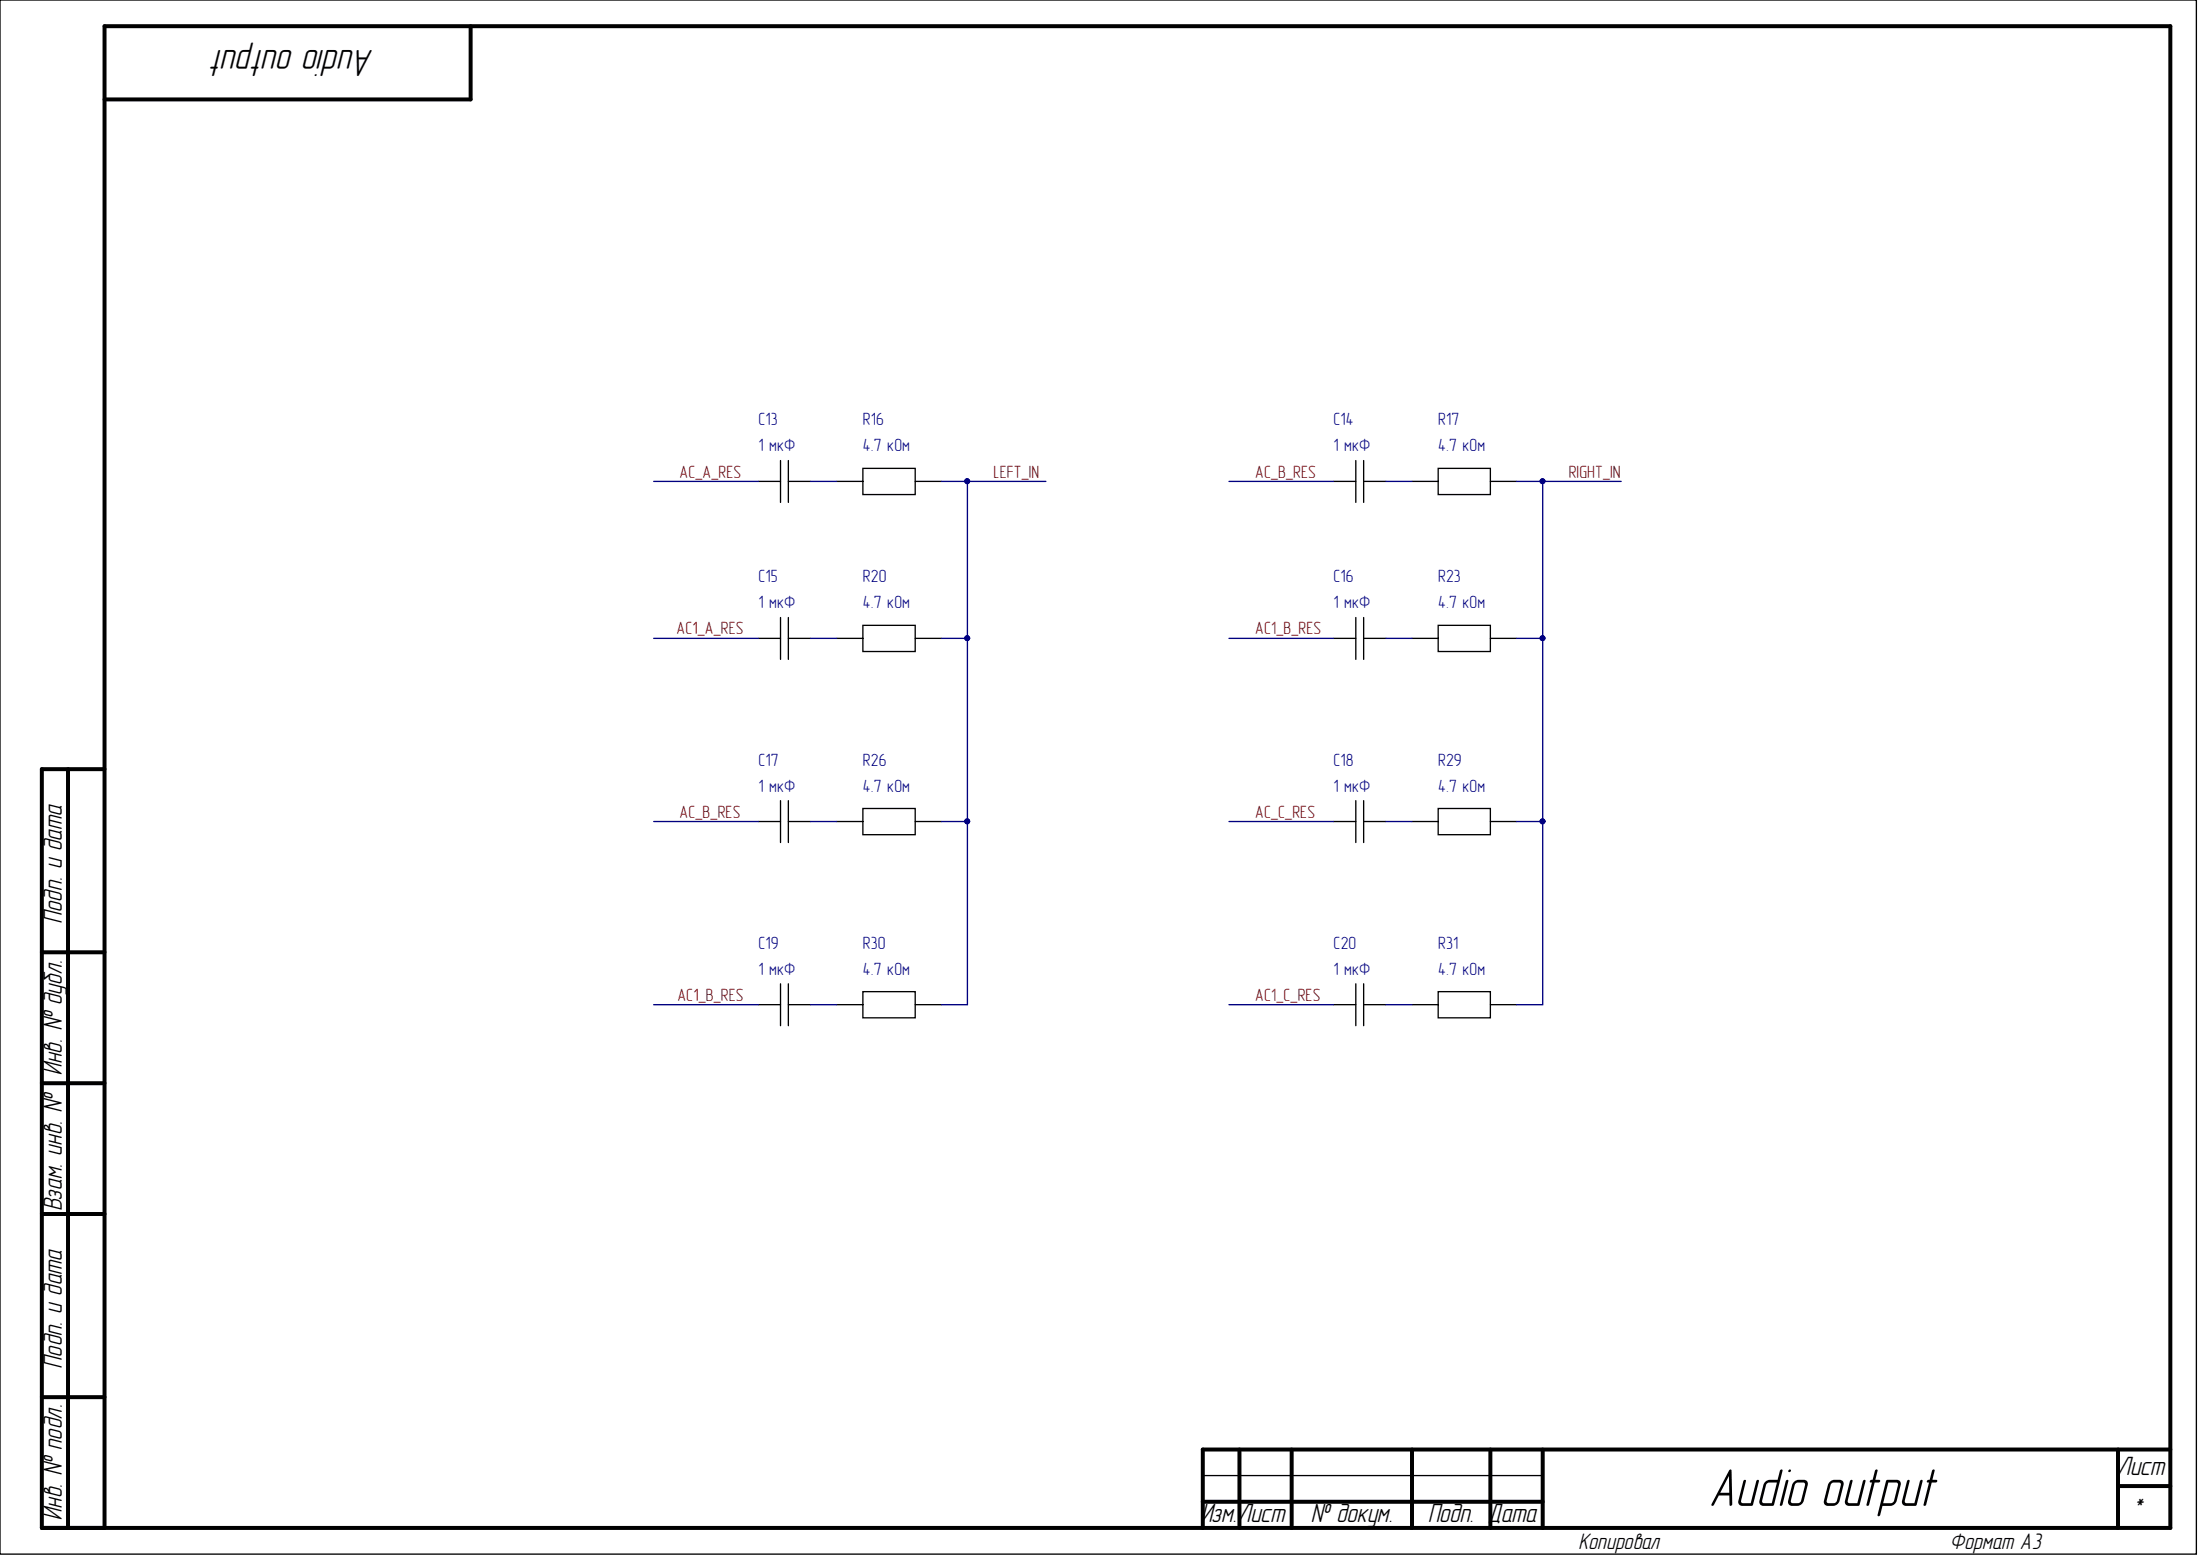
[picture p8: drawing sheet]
<svg xmlns="http://www.w3.org/2000/svg" width="420mm" height="297mm" viewBox="0 0 420 297" stroke-linecap="round" stroke-linejoin="round" font-family="sans-serif">
<g fill="none" stroke="#000" stroke-width=".76">
<path d="M89.8 5v14h-69.9M13 146.7v144.8M19.9 146.7h-11.9v144.8h406.1v-286.5h-394.2v286.5M8 181.7h11.9M8 206.7h11.9M8 231.6h11.9M8 266.5h11.9M236.5 276.5v15M246.5 276.5v15M269.4 276.5v15M284.4 276.5v15M294.4 276.5v15"/>
<path d="M404.2 276.5v15M414.1 276.5h-184.6v15M229.5 286.5h64.9M404.2 283.5h9.9"/>
</g>
<g fill="none" stroke="#000" stroke-width=".25">
<path d="M0 0h419.1v296.5h-419.1zM144.7 91.8h4.2M148.9 87.9v7.9M150.4 91.8h4.3M150.4 87.9v7.9M159.7 91.8h5M164.7 89.4h9.9v5h-9.9zM174.6 91.8h5M254.5 91.8h4.2M258.7 87.9v7.9M260.2 91.8h4.2M260.2 87.9v7.9"/>
<path d="M269.4 91.8h5M274.4 89.4h10v5h-10zM284.4 91.8h5M148.9 117.8v8M150.4 117.8v8M164.7 119.3h9.9v5h-9.9zM258.7 117.8v8M260.2 117.8v8M274.4 119.3h10v5h-10zM144.7 121.8h4.2M150.4 121.8h4.3M159.7 121.8h5"/>
<path d="M174.6 121.8h5M254.5 121.8h4.2M260.2 121.8h4.2M269.4 121.8h5M284.4 121.8h5M144.7 156.7h4.2M148.9 152.7v8M150.4 156.7h4.3M150.4 152.7v8M159.7 156.7h5M164.7 154.2h9.9v5h-9.9zM174.6 156.7h5"/>
<path d="M254.5 156.7h4.2M258.7 152.7v8M260.2 156.7h4.2M260.2 152.7v8M269.4 156.7h5M274.4 154.2h10v5h-10zM284.4 156.7h5M144.7 191.7h4.2M148.9 187.7v8M150.4 191.7h4.3M150.4 187.7v8M159.7 191.7h5"/>
<path d="M164.7 189.2h9.9v5h-9.9zM174.6 191.7h5M254.5 191.7h4.2M258.7 187.7v8M260.2 191.7h4.2M260.2 187.7v8M269.4 191.7h5M274.4 189.2h10v5h-10zM284.4 191.7h5M229.5 281.5h64.9"/>
</g>
<g fill="none" stroke="#000080" stroke-width=".25">
<path d="M124.7 91.8h20M154.7 91.8h5M179.6 91.8h5M199.6 91.8h-15v30h-5M234.5 91.8h20M264.4 91.8h5M289.4 91.8h5M309.4 91.8h-15v99.9h-5M124.7 121.8h20M154.7 121.8h5M184.6 121.8v69.9h-5M234.5 121.8h20"/>
<path d="M264.4 121.8h5M289.4 121.8h5M124.7 156.7h20M154.7 156.7h5M179.6 156.7h5M234.5 156.7h20M264.4 156.7h5M289.4 156.7h5M124.7 191.7h20M154.7 191.7h5M234.5 191.7h20M264.4 191.7h5"/>
</g>
<g fill="#000080" stroke="#000080" stroke-width=".19">
<circle cx="184.6" cy="121.7" r=".47"/>
<circle cx="184.6" cy="91.8" r=".47"/>
<circle cx="184.6" cy="156.7" r=".47"/>
<circle cx="294.3" cy="91.8" r=".47"/>
<circle cx="294.3" cy="121.7" r=".47"/>
<circle cx="294.3" cy="156.7" r=".47"/>
</g>
<text font-size="10.1" x="326.5" y="287.3">Audio output</text>
<text font-size="7.3" x="71" y="9.6" transform="rotate(-180 71 9.6)">Audio output</text>
<g font-size="5.1">
<text x="11.8" y="176.1" transform="rotate(-90 11.8 176.1)">Подп. и дата</text>
<text x="11.8" y="205" transform="rotate(-90 11.8 205)">Инв. № дубл.</text>
<text x="11.8" y="230.9" transform="rotate(-90 11.8 230.9)">Взам. инв. №</text>
<text x="11.8" y="260.9" transform="rotate(-90 11.8 260.9)">Подп. и дата</text>
<text x="404.2" y="281.4">Лист</text>
<text x="11.8" y="289.9" transform="rotate(-90 11.8 289.9)">Инв. № подл.</text>
<text x="229.2" y="290.4">Изм.Лист</text>
<text x="250.2" y="290.4">№ докум.</text>
<text x="272.6" y="290.4">Подп. Дата</text>
<text x="407.3" y="289.4">*</text>
</g>
<g font-size="4.3">
<text x="301.4" y="295.6">Копировал</text>
<text x="372.2" y="295.6">Формат А3</text>
</g>
<g font-size="3.4" fill="#000080">
<text x="144.7" y="81.1">C13</text>
<text x="164.7" y="81.1">R16</text>
<text x="254.5" y="81.1">C14</text>
<text x="274.4" y="81.1">R17</text>
<text x="144.7" y="86.1">1 мкФ</text>
<text x="164.7" y="86.1">4.7 кОм</text>
<text x="254.5" y="86.1">1 мкФ</text>
<text x="274.4" y="86.1">4.7 кОм</text>
<text x="144.7" y="111.1">C15</text>
<text x="164.7" y="111.1">R20</text>
<text x="254.5" y="111.1">C16</text>
<text x="274.4" y="111.1">R23</text>
<text x="144.7" y="116">1 мкФ</text>
<text x="164.7" y="116">4.7 кОм</text>
<text x="254.5" y="116">1 мкФ</text>
<text x="274.4" y="116">4.7 кОм</text>
<text x="144.7" y="146">C17</text>
<text x="164.7" y="146">R26</text>
<text x="254.5" y="146">C18</text>
<text x="274.4" y="146">R29</text>
<text x="144.7" y="151">1 мкФ</text>
<text x="164.7" y="151">4.7 кОм</text>
<text x="254.5" y="151">1 мкФ</text>
<text x="274.4" y="151">4.7 кОм</text>
<text x="144.7" y="181">C19</text>
<text x="144.7" y="185.9">1 мкФ</text>
<text x="164.7" y="181">R30</text>
<text x="164.7" y="185.9">4.7 кОм</text>
<text x="254.5" y="181">C20</text>
<text x="254.5" y="185.9">1 мкФ</text>
<text x="274.4" y="181">R31</text>
<text x="274.4" y="185.9">4.7 кОм</text>
</g>
<g font-size="3.4" fill="#800000">
<text x="129.7" y="91.1">AC_A_RES</text>
<text x="189.6" y="91.1">LEFT_IN</text>
<text x="239.5" y="91.1">AC_B_RES</text>
<text x="299.3" y="91.1">RIGHT_IN</text>
<text x="129.1" y="121">AC1_A_RES</text>
<text x="239.5" y="121">AC1_B_RES</text>
<text x="129.7" y="156">AC_B_RES</text>
<text x="239.5" y="156">AC_C_RES</text>
<text x="129.3" y="190.9">AC1_B_RES</text>
<text x="239.5" y="190.9">AC1_C_RES</text>
</g>
</svg>
